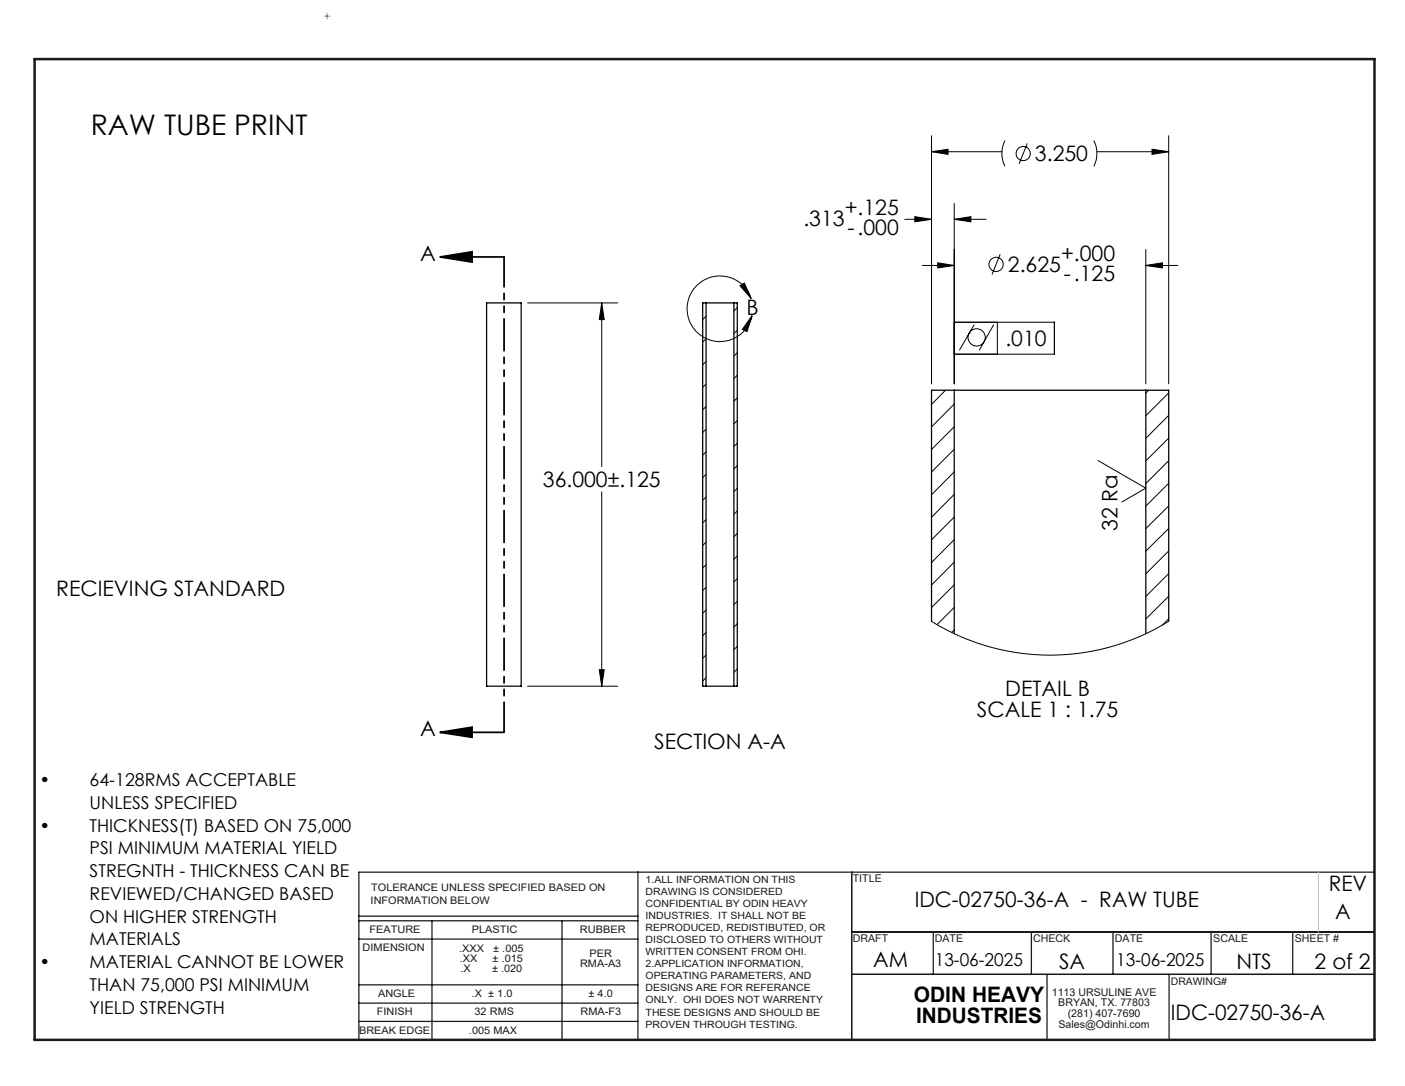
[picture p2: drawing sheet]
<svg xmlns="http://www.w3.org/2000/svg" width="279mm" height="216mm" viewBox="0 0 279 216" stroke-linecap="round" stroke-linejoin="round" font-family="sans-serif">
<g fill="none" stroke="#191924" stroke-width=".25">
<path d="M126.9 173.4v33.3M169.4 173.4v33.3M273.3 173.4h-201.9v33.3M71.4 199.4h55.5M71.4 195.8h55.5M71.4 186.7h55.5M71.4 183.1h55.5M71.4 182.1h55.5M85.9 183.1v23.6M111.8 183.1v23.6M169.4 185.3h103.9M169.4 193.7h103.9"/>
<path d="M185.6 185.3v8.4M205.1 185.3v8.4M208.2 193.7v13M221.3 185.3v8.4M232.5 193.7v13M240.8 185.3v8.4M257.1 185.3v8.4M71.4 203.1h55.5"/>
</g>
<path d="M6.9 11.7h266.4v195h-266.4z" fill="none" stroke="#191924" stroke-width=".5"/>
<path d="M262.2 173.4v11.9" fill="none" stroke="#c0c0c0" stroke-width=".2"/>
<g fill="none" stroke="#000" stroke-width=".2">
<path d="M185.2 27v49.3M185.2 30.2h14M185.2 30.2l3.3-.5v1zM199.8 27.9a5.7 5.7 0 0 0 0 5.2M204.3 28.5l-1.6 4.1M217.5 27.9a5.7 5.7 0 0 1 0 5.2M218.1 30.2h14.3M229.1 29.7l3.3 .5-3.3 .5zM232.4 27v49.3M147.1 56.8l.9-.5 1.4 3zM149.4 59.3a6.5 6.5 0 0 0-10.3-3.1 6.5 6.5 0 0 0 .6 10.7 6.5 6.5 0 0 0 9.8-4.1M179.9 43.6h5.3"/>
<path d="M181.9 43.1l3.3 .5-3.3 .5zM183.4 52.8h6.4M186.5 52.2l3.3 .6-3.3 .5zM189.8 43.6l3.3-.5v1zM189.8 40.4v35.9M189.8 43.6h6.3M198.9 50.6l-1.6 4M227.9 52.8l3.3-.6v1.1zM227.9 49.6v26.7M227.9 52.8h6.3M104.9 60.2h17.9M119.7 60.2l.5 3.3h-1z"/>
<path d="M119.7 60.2v32.5M140.4 62.9l-.7 .6M140.4 67.4l-.7 .6M140.4 71.9l-.7 .6M140.4 76.3l-.7 .7M146.6 70.1l-.7 .7M146.6 74.6l-.7 .7M146.6 61.1l-.7 .7M146.6 65.7l-.7 .6M146.6 79.1l-.7 .7M149.5 62.8l-.9 3.1-1-.4zM188 77.6l-2.8 2.8"/>
<path d="M189.8 64.1h19.9v6.3h-19.9M193.7 64.5l-2.9 5.1M197.6 64.5l-2.9 5.1M198.3 64.1v6.3M228.4 77.6l-.5 .6M232.4 78.1l-4.5 4.6M119.7 97.8v38.6M140.4 80.8l-.7 .7M140.4 85.3l-.7 .7M140.4 89.8l-.7 .7M140.4 94.3l-.7 .7M140.4 98.8l-.7 .6"/>
<path d="M146.6 88.1l-.7 .7M146.6 83.6l-.7 .6M146.6 92.6l-.7 .6M146.6 97.1l-.7 .6M189.8 80.3l-4.6 4.6M189.8 84.8l-4.6 4.6M189.8 89.3l-4.6 4.5M189.8 93.8l-4.6 4.6M189.8 98.3l-4.6 4.5M218.3 91.5l9.6 5.5-4.8 2.8M232.4 82.6l-4.5 4.5M232.4 87.1l-4.5 4.5"/>
<path d="M232.4 91.6l-4.5 4.5M232.4 96.1l-4.5 4.5M140.4 103.3l-.7 .7M140.4 107.8l-.7 .6M140.4 112.3l-.7 .6M140.4 116.8l-.7 .6M146.6 101.6l-.7 .6M146.6 106l-.7 .7M146.6 119.5l-.7 .7M146.6 110.5l-.7 .7M146.6 115l-.7 .7M189.8 102.8l-4.6 4.5"/>
<path d="M189.8 107.3l-4.6 4.5M189.8 111.8l-4.6 4.5M189.8 116.3l-4.6 4.5M232.4 100.6l-4.5 4.5M232.4 105.1l-4.5 4.5M232.4 109.5l-4.5 4.6M232.4 114l-4.5 4.6M232.4 118.5l-4.5 4.5M104.9 136.4h17.9M119.2 133.1h1l-.5 3.3zM140.4 121.2l-.7 .7M140.4 125.7l-.7 .7"/>
<path d="M140.4 130.2l-.7 .7M140.4 134.7l-.7 .7M146.6 124l-.7 .7M146.6 128.5l-.7 .7M146.6 133l-.7 .7M185.2 123.5l4.8 2.6 5.4 2.1 2.9 .8 3.6 .7 6 .5h3.6l3-.3 3.2-.5 3.4-.8 5.7-2.1 2.9-1.4 2.7-1.6M189.8 120.8l-3.5 3.4M189.8 125.2l-.5 .5M232.4 123l-1.3 1.3"/>
<circle cx="203.5" cy="30.5" r="1.41"/>
<circle cx="198.1" cy="52.6" r="1.41"/>
<circle cx="194.2" cy="67.1" r="1.73"/>
</g>
<path d="M87.5 51.1l6.4-1v2zM87.5 51.1h12.7M87.5 145.6l6.4-1v2zM87.5 145.6h12.7" fill="none" stroke="#000" stroke-width=".35"/>
<path d="M100.2 51.1v94.5" fill="none" stroke="#000" stroke-width=".35" stroke-dasharray="6.3 1.3 1.3 1.3 1.3 1.3" stroke-dashoffset=".4"/>
<path d="M64.5 3.2h.1M64.8 3.2h.5M65.1 2.7v.1M65.1 3v.4M65.1 3.6v.1M65.5 3.2h.1" fill="none" stroke="#808000" stroke-width=".2"/>
<g fill="#000">
<path d="M52.4 -.1h6.3zM52.4 -.1h6.3zM87.5 51.1l6.4-1v2zM87.5 145.6l6.4-1v2z"/>
<path d="M84 -.1h1zM84 -.1h1zM119.7 60.2l.5 3.3h-1zM119.2 133.1h1l-.5 3.3zM186.5 52.2l3.3 .6-3.3 .5zM227.9 52.8l3.3-.6v1.1zM189.8 43.6l3.3-.5v1zM181.9 43.1l3.3 .5-3.3 .5zM185.2 30.2l3.3-.5v1zM229.1 29.7l3.3 .5-3.3 .5z"/>
<path d="M128.5 -.1h2.9zM129.1 -.1h2.6zM279.4 49.2v3.3zM147.1 56.8l.9-.5 1.4 3zM149.5 62.8l-.9 3.1-1-.4zM-.1 40.2v1.5zM-.1 62.4v2z"/>
</g>
<path d="M96.8 60.2h6.8v76.2h-6.8zM140.4 60.2h5.5M140.4 60.2h-.7v76.2h.7M140.4 60.2v76.2M145.9 60.2h.7v76.2h-.7M145.9 60.2v76.2M189.8 77.6h38.1M189.8 77.6h-4.6v45.9M189.8 77.6v48.4M227.9 77.6h4.5v45.9M227.9 77.6v48.4M140.4 136.4h5.5" fill="none" stroke="#000" stroke-width=".25"/>
<text font-size="5.6" x="18" y="26.8">RAW TUBE PRINT</text>
<g font-size="4.2">
<text x="205.8" y="32.1">3.250</text>
<text x="159.8" y="44.9">.313</text>
<text x="168" y="42.7">+.125</text>
<text x="168.6" y="46.8">-.000</text>
<text x="83.6" y="51.8">A</text>
<text x="211" y="51.8">+.000</text>
<text x="200.4" y="54.1">2.625</text>
<text x="211.6" y="55.9">-.125</text>
<text x="148.5" y="62.6">B</text>
<text x="199.9" y="68.8">.010</text>
<text x="108" y="96.9">36.000±.125</text>
<text x="222.2" y="105.6" transform="rotate(-90 222.2 105.6)">32 Ra</text>
<text x="11.2" y="118.4">RECIEVING STANDARD</text>
<text x="194.2" y="142.5">SCALE 1 : 1.75</text>
<text x="199.9" y="138.4">DETAIL B</text>
<text x="83.6" y="146.3">A</text>
<text x="130.1" y="148.9">SECTION A-A</text>
<text x="264.3" y="177.1">REV</text>
<text x="181.9" y="180.2">IDC-02750-36-A - RAW TUBE</text>
<text x="265.5" y="182.6">A</text>
<text x="173.6" y="192.3">AM</text>
<text x="210.6" y="192.5">SA</text>
<text x="245.9" y="192.5">NTS</text>
<text x="261.4" y="192.5">2 of 2</text>
<text x="181.7" y="199.2">ODIN HEAVY</text>
<text x="182.2" y="203.4">INDUSTRIES</text>
<text x="232.8" y="202.7">IDC-02750-36-A</text>
</g>
<g font-size="3.5">
<text x="7.8" y="156.3">•</text>
<text x="17.8" y="156.3">64-128RMS ACCEPTABLE</text>
<text x="17.8" y="160.8">UNLESS SPECIFIED</text>
<text x="7.8" y="165.3">•</text>
<text x="17.8" y="165.3">THICKNESS(T) BASED ON 75,000</text>
<text x="17.8" y="169.8">PSI MINIMUM MATERIAL YIELD</text>
<text x="17.8" y="174.4">STREGNTH - THICKNESS CAN BE</text>
<text x="17.8" y="178.9">REVIEWED/CHANGED BASED</text>
<text x="17.8" y="183.4">ON HIGHER STRENGTH</text>
<text x="17.8" y="188">MATERIALS</text>
<text x="7.8" y="192.5">•</text>
<text x="17.8" y="192.5">MATERIAL CANNOT BE LOWER</text>
<text x="17.8" y="197">THAN 75,000 PSI MINIMUM</text>
<text x="185.9" y="192.1">13-06-2025</text>
<text x="222" y="192.1">13-06-2025</text>
<text x="17.8" y="201.5">YIELD STRENGTH</text>
</g>
<g font-size="2.1" fill="#191924">
<text x="73.7" y="179.7">INFORMATION BELOW</text>
<text x="73.8" y="177.1">TOLERANCE UNLESS SPECIFIED BASED ON</text>
<text x="169.6" y="175.3">TITLE</text>
<text x="73.5" y="185.4">FEATURE</text>
<text x="93.8" y="185.4">PLASTIC</text>
<text x="115.3" y="185.5">RUBBER</text>
<text x="72.1" y="189.1">DIMENSION</text>
<text x="91.3" y="189.3">.XXX</text>
<text x="91.4" y="191.2">.XX</text>
<text x="98" y="191.2">± .015</text>
<text x="98.1" y="189.3">± .005</text>
<text x="117.2" y="190.3">PER</text>
<text x="169.6" y="187.3">DRAFT</text>
<text x="185.9" y="187.3">DATE</text>
<text x="205.4" y="187.3">CHECK</text>
<text x="221.7" y="187.3">DATE</text>
<text x="241.3" y="187.3">SCALE</text>
<text x="257.5" y="187.3">SHEET #</text>
<text x="91.5" y="193.1">.X</text>
<text x="97.8" y="193.1">± .020</text>
<text x="115.3" y="192.3">RMA-A3</text>
<text x="209.2" y="198">1113 URSULINE AVE</text>
<text x="232.8" y="195.9">DRAWING#</text>
<text x="74.9" y="201.8">FINISH</text>
<text x="75.2" y="198.2">ANGLE</text>
<text x="93.8" y="198.2">.X ± 1.0</text>
<text x="94.4" y="201.8">32 RMS</text>
<text x="115.5" y="201.8">RMA-F3</text>
<text x="117" y="198.2">± 4.0</text>
<text x="210.5" y="200.1">BRYAN, TX. 77803</text>
<text x="212.3" y="202.2">(281) 407-7690</text>
<text x="71.4" y="205.6">BREAK EDGE</text>
<text x="93.3" y="205.6">.005 MAX</text>
<text x="210.5" y="204.3">Sales@Odinhi.com</text>
</g>
<g font-size="2" fill="#191924">
<text x="128.4" y="175.4">1.ALL INFORMATION ON THIS</text>
<text x="128.4" y="177.9">DRAWING IS CONSIDERED</text>
<text x="128.4" y="180.3">CONFIDENTIAL BY ODIN HEAVY</text>
<text x="128.4" y="182.7">INDUSTRIES. IT SHALL NOT BE</text>
<text x="128.4" y="185.1">REPRODUCED, REDISTIBUTED, OR</text>
<text x="128.4" y="187.5">DISCLOSED TO OTHERS WITHOUT</text>
<text x="128.4" y="189.9">WRITTEN CONSENT FROM OHI.</text>
<text x="128.4" y="192.3">2.APPLICATION INFORMATION,</text>
<text x="128.4" y="194.7">OPERATING PARAMETERS, AND</text>
<text x="128.4" y="197.1">DESIGNS ARE FOR REFERANCE</text>
<text x="128.4" y="199.5">ONLY. OHI DOES NOT WARRENTY</text>
<text x="128.4" y="201.9">THESE DESIGNS AND SHOULD BE</text>
<text x="128.4" y="204.3">PROVEN THROUGH TESTING.</text>
</g>
</svg>
